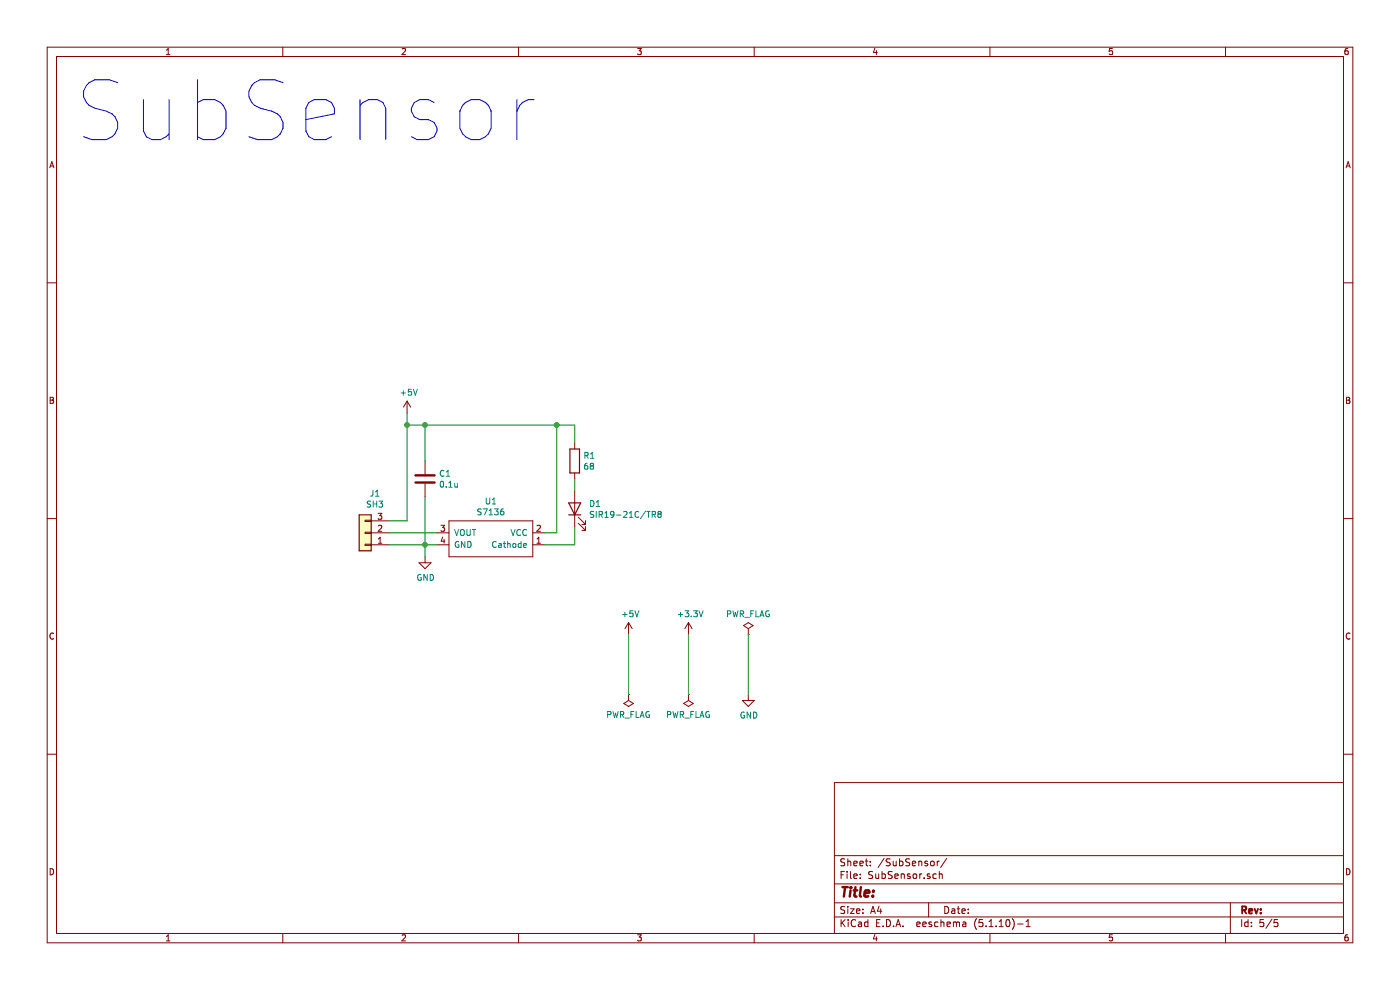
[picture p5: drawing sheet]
EESchema Schematic File Version 4
EELAYER 30 0
EELAYER END
$Descr A4 11693 8268
encoding utf-8
Sheet 5 5
Title ""
Date ""
Rev ""
Comp ""
Comment1 ""
Comment2 ""
Comment3 ""
Comment4 ""
$EndDescr
$Comp
L S7136:S7136 U1
U 1 1
P 4100 4500
F 0 "U1" H 4100 4815 50  0000 C CNN
F 1 "S7136" H 4100 4724 50  0000 C CNN
F 2 "sens:S7136" H 4100 4500 50  0001 C CNN
F 3 "https://www.hamamatsu.com/resources/pdf/ssd/s4282-51_etc_kpic1002j.pdf" H 4100 4500 50  0001 C CNN
	1    4100 4500
	1    0    0    -1  
$EndComp
Wire Wire Line
	4550 4450 4650 4450
$Comp
L Device:LED D1
U 1 1
P 4800 4250
F 0 "D1" V 4839 4132 50  0000 R CNN
F 1 "SIR19-21C/TR8" V 4748 4132 50  0000 R CNN
F 2 "Diode_SMD:D_0603_1608Metric" H 4800 4250 50  0001 C CNN
F 3 "~" H 4800 4250 50  0001 C CNN
	1    4800 4250
	0    -1   -1   0   
$EndComp
$Comp
L Device:R R1
U 1 1
P 4800 3850
F 0 "R1" H 4870 3896 50  0000 L CNN
F 1 "68" H 4870 3805 50  0000 L CNN
F 2 "Resistor_SMD:R_0603_1608Metric" V 4730 3850 50  0001 C CNN
F 3 "~" H 4800 3850 50  0001 C CNN
	1    4800 3850
	1    0    0    -1  
$EndComp
Wire Wire Line
	4800 4550 4550 4550
Wire Wire Line
	4800 4400 4800 4550
Wire Wire Line
	4800 3550 4800 3700
Wire Wire Line
	4800 4000 4800 4100
Wire Wire Line
	4650 3550 4650 4450
Connection ~ 4650 3550
Wire Wire Line
	4650 3550 4800 3550
$Comp
L Connector_Generic:Conn_01x03 J1
U 1 1
P 3050 4450
F 0 "J1" H 2968 4125 50  0000 C CNN
F 1 "SH3" H 2968 4216 50  0000 C CNN
F 2 "SH:SH_01x03" H 3050 4450 50  0001 C CNN
F 3 "~" H 3050 4450 50  0001 C CNN
	1    3050 4450
	-1   0    0    1   
$EndComp
Wire Wire Line
	3250 4550 3550 4550
Wire Wire Line
	3250 4350 3400 4350
Wire Wire Line
	3400 4350 3400 3550
Wire Wire Line
	3400 3450 3400 3550
Connection ~ 3400 3550
$Comp
L Device:C C1
U 1 1
P 3550 4000
F 0 "C1" H 3665 4046 50  0000 L CNN
F 1 "0.1u" H 3665 3955 50  0000 L CNN
F 2 "Capacitor_SMD:C_0603_1608Metric" H 3588 3850 50  0001 C CNN
F 3 "~" H 3550 4000 50  0001 C CNN
	1    3550 4000
	1    0    0    -1  
$EndComp
Wire Wire Line
	3550 3850 3550 3550
Wire Wire Line
	3550 4150 3550 4550
Connection ~ 3550 4550
Wire Wire Line
	3550 4550 3650 4550
Wire Wire Line
	3400 3550 3550 3550
Connection ~ 3550 3550
$Comp
L power:GND #PWR02
U 1 1
P 3550 4650
F 0 "#PWR02" H 3550 4400 50  0001 C CNN
F 1 "GND" H 3555 4477 50  0000 C CNN
F 2 "" H 3550 4650 50  0001 C CNN
F 3 "" H 3550 4650 50  0001 C CNN
	1    3550 4650
	1    0    0    -1  
$EndComp
Wire Wire Line
	3550 4650 3550 4550
$Comp
L power:+5V #PWR01
U 1 1
P 3400 3450
F 0 "#PWR01" H 3400 3300 50  0001 C CNN
F 1 "+5V" H 3415 3623 50  0000 C CNN
F 2 "" H 3400 3450 50  0001 C CNN
F 3 "" H 3400 3450 50  0001 C CNN
	1    3400 3450
	1    0    0    -1  
$EndComp
Wire Wire Line
	3550 3550 4650 3550
Wire Wire Line
	3250 4450 3650 4450
$Comp
L power:PWR_FLAG #FLG?
U 1 1
P 5250 5800
F 0 "#FLG?" H 5250 5875 50  0001 C CNN
F 1 "PWR_FLAG" H 5250 5973 50  0000 C CNN
F 2 "" H 5250 5800 50  0001 C CNN
F 3 "~" H 5250 5800 50  0001 C CNN
	1    5250 5800
	-1   0    0    1   
$EndComp
Wire Wire Line
	5250 5800 5250 5300
$Comp
L power:PWR_FLAG #FLG?
U 1 1
P 5750 5800
F 0 "#FLG?" H 5750 5875 50  0001 C CNN
F 1 "PWR_FLAG" H 5750 5973 50  0000 C CNN
F 2 "" H 5750 5800 50  0001 C CNN
F 3 "~" H 5750 5800 50  0001 C CNN
	1    5750 5800
	-1   0    0    1   
$EndComp
Wire Wire Line
	5750 5800 5750 5300
$Comp
L power:PWR_FLAG #FLG?
U 1 1
P 6250 5300
F 0 "#FLG?" H 6250 5375 50  0001 C CNN
F 1 "PWR_FLAG" H 6250 5473 50  0000 C CNN
F 2 "" H 6250 5300 50  0001 C CNN
F 3 "~" H 6250 5300 50  0001 C CNN
	1    6250 5300
	1    0    0    -1  
$EndComp
Wire Wire Line
	6250 5300 6250 5800
$Comp
L power:+5V #PWR?
U 1 1
P 5250 5300
F 0 "#PWR?" H 5250 5150 50  0001 C CNN
F 1 "+5V" H 5265 5473 50  0000 C CNN
F 2 "" H 5250 5300 50  0001 C CNN
F 3 "" H 5250 5300 50  0001 C CNN
	1    5250 5300
	1    0    0    -1  
$EndComp
$Comp
L power:+3.3V #PWR?
U 1 1
P 5750 5300
F 0 "#PWR?" H 5750 5150 50  0001 C CNN
F 1 "+3.3V" H 5765 5473 50  0000 C CNN
F 2 "" H 5750 5300 50  0001 C CNN
F 3 "" H 5750 5300 50  0001 C CNN
	1    5750 5300
	1    0    0    -1  
$EndComp
$Comp
L power:GND #PWR?
U 1 1
P 6250 5800
F 0 "#PWR?" H 6250 5550 50  0001 C CNN
F 1 "GND" H 6255 5627 50  0000 C CNN
F 2 "" H 6250 5800 50  0001 C CNN
F 3 "" H 6250 5800 50  0001 C CNN
	1    6250 5800
	1    0    0    -1  
$EndComp
Text Notes 600  1200 0    500  ~ 0
SubSensor
$EndSCHEMATC
